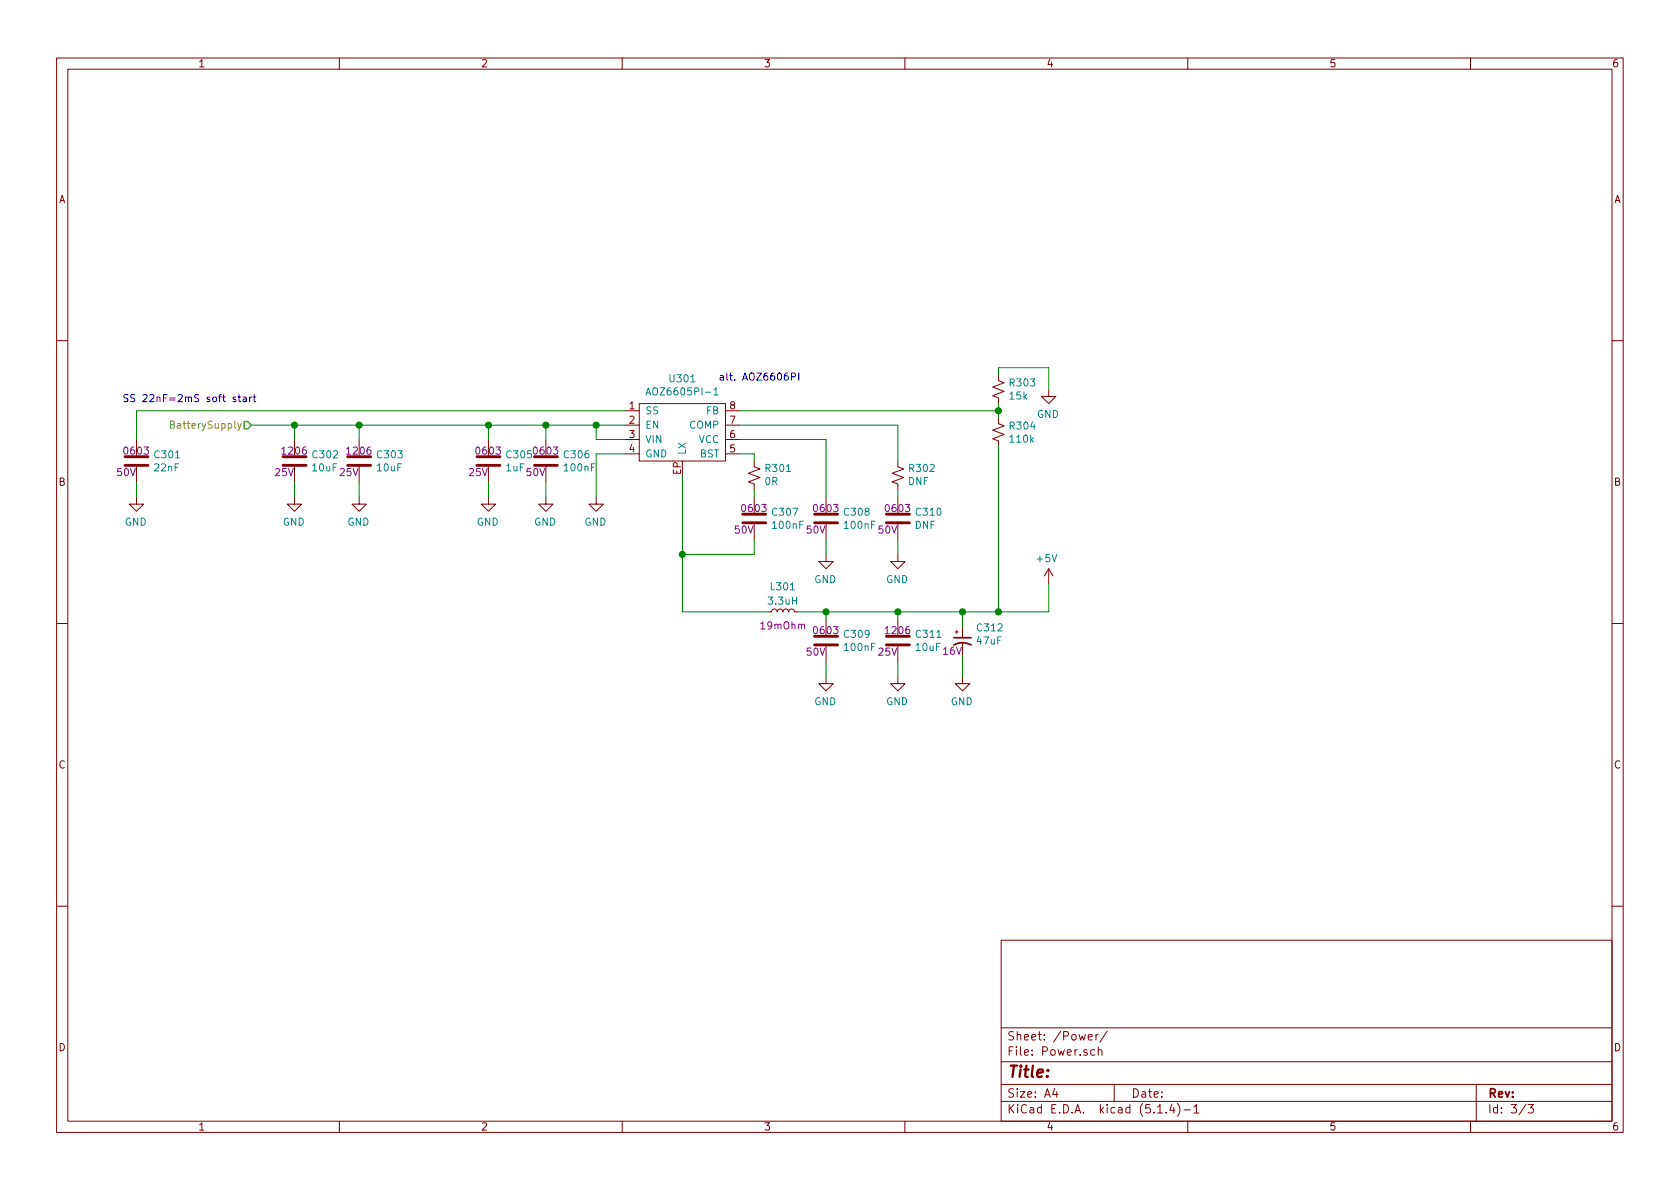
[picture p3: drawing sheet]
EESchema Schematic File Version 4
LIBS:dingo-hat-cache
EELAYER 30 0
EELAYER END
$Descr A4 11693 8268
encoding utf-8
Sheet 3 3
Title ""
Date ""
Rev ""
Comp ""
Comment1 ""
Comment2 ""
Comment3 ""
Comment4 ""
$EndDescr
Text Notes 5000 2650 0    50   ~ 0
alt. AOZ6606PI
$Comp
L dingo-hat:AOZ6605PI-1 U?
U 1 1
P 4750 3000
AR Path="/5DA994B6" Ref="U?"  Part="1" 
AR Path="/5DA95EB0/5DA994B6" Ref="U301"  Part="1" 
F 0 "U301" H 4750 3375 50  0000 C CNN
F 1 "AOZ6605PI-1" H 4750 3284 50  0000 C CNN
F 2 "libs:SOIC-8-EP--AOZ6605PI-1" H 4850 3000 50  0001 C CNN
F 3 "http://www.aosmd.com/res/data_sheets/AOZ6605PI-1.pdf" H 4850 3000 50  0001 C CNN
F 4 "https://www.digikey.com.au/product-detail/en/alpha-omega-semiconductor-inc/AOZ6605PI-1/785-1853-1-ND/10258148" H 4750 3000 50  0001 C CNN "Link"
F 5 "A&O" H 4750 3000 50  0001 C CNN "Manufacturer"
F 6 "AOZ6605PI-1" H 4750 3000 50  0001 C CNN "Mfg Part #"
F 7 "Digi-Key" H 4750 3000 50  0001 C CNN "Supplier 1"
F 8 "785-1853-1-ND" H 4750 3000 50  0001 C CNN "Supplier Part Number 1"
F 9 "0.96000" H 4750 3000 50  0001 C CNN "Unit Cost A$"
	1    4750 3000
	1    0    0    -1  
$EndComp
$Comp
L Device:L_Small L301
U 1 1
P 5450 4250
F 0 "L301" V 5650 4250 50  0000 C BNN
F 1 "3.3uH" V 5550 4250 50  0000 C BNN
F 2 "libs:Inductor-SMT-MPLCH0740" H 5450 4250 50  0001 C CNN
F 3 "~" H 5450 4250 50  0001 C CNN
F 4 "FIXED IND 3.3UH 7.8A 19 MOHM SMD" V 5543 4250 50  0001 C CNN "Description"
F 5 "https://www.digikey.com.au/product-detail/en/kemet/MPLCH0740L3R3/399-10991-1-ND/4506443" H 5450 4250 50  0001 C CNN "Link"
F 6 "KEMET" H 5450 4250 50  0001 C CNN "Manufacturer"
F 7 "399-10991-1-ND" H 5450 4250 50  0001 C CNN "Supplier Part Number 1"
F 8 "1.42000" H 5450 4250 50  0001 C CNN "Unit Cost A$"
F 9 "19mOhm" V 5350 4250 50  0000 C CNN "DCR"
	1    5450 4250
	0    -1   -1   0   
$EndComp
$Comp
L Device:R_Small_US R304
U 1 1
P 6950 3000
F 0 "R304" H 7018 3046 50  0000 L CNN
F 1 "110k" H 7018 2955 50  0000 L CNN
F 2 "Resistor_SMD:R_0603_1608Metric_Pad1.05x0.95mm_HandSolder" H 6950 3000 50  0001 C CNN
F 3 "~" H 6950 3000 50  0001 C CNN
	1    6950 3000
	1    0    0    -1  
$EndComp
$Comp
L Device:R_Small_US R303
U 1 1
P 6950 2700
F 0 "R303" H 7018 2746 50  0000 L CNN
F 1 "15k" H 7018 2655 50  0000 L CNN
F 2 "Resistor_SMD:R_0603_1608Metric_Pad1.05x0.95mm_HandSolder" H 6950 2700 50  0001 C CNN
F 3 "~" H 6950 2700 50  0001 C CNN
	1    6950 2700
	1    0    0    -1  
$EndComp
Wire Wire Line
	4350 3050 4150 3050
Wire Wire Line
	4150 3050 4150 2950
Wire Wire Line
	4150 2950 4350 2950
$Comp
L power:GND #PWR?
U 1 1
P 4150 3450
AR Path="/5DBE0351" Ref="#PWR?"  Part="1" 
AR Path="/5DA95EB0/5DBE0351" Ref="#PWR0307"  Part="1" 
F 0 "#PWR0307" H 4150 3200 50  0001 C CNN
F 1 "GND" H 4155 3277 50  0000 C CNN
F 2 "" H 4150 3450 50  0001 C CNN
F 3 "" H 4150 3450 50  0001 C CNN
	1    4150 3450
	-1   0    0    -1  
$EndComp
Wire Wire Line
	4150 3150 4350 3150
Wire Wire Line
	4150 3150 4150 3450
$Comp
L Device:C C?
U 1 1
P 950 3200
AR Path="/5DBE04EC" Ref="C?"  Part="1" 
AR Path="/5DA95EB0/5DBE04EC" Ref="C301"  Part="1" 
F 0 "C301" H 1065 3246 50  0000 L CNN
F 1 "22nF" H 1065 3155 50  0000 L CNN
F 2 "Capacitor_SMD:C_0603_1608Metric_Pad1.05x0.95mm_HandSolder" H 988 3050 50  0001 C CNN
F 3 "~" H 950 3200 50  0001 C CNN
F 4 "0603" H 850 3300 50  0000 L TNN "Package"
F 5 "CAP CER 0.022UF 50V X7R 0603" H 950 3200 50  0001 C CNN "Description"
F 6 "50V" H 950 3150 50  0000 R TNN "Voltage Rating"
F 7 "https://www.digikey.com.au/product-detail/en/kemet/C0603C223K5RACTU/399-1280-1-ND/416056" H 950 3200 50  0001 C CNN "Link"
F 8 "Digi-Key" H 950 3200 50  0001 C CNN "Supplier 1"
F 9 "399-1280-1-ND" H 950 3200 50  0001 C CNN "Supplier Part Number 1"
F 10 "0.15000" H 950 3200 50  0001 C CNN "Unit Cost A$"
	1    950  3200
	1    0    0    -1  
$EndComp
$Comp
L Device:C C?
U 1 1
P 2500 3200
AR Path="/5DBE1F8A" Ref="C?"  Part="1" 
AR Path="/5DA95EB0/5DBE1F8A" Ref="C303"  Part="1" 
F 0 "C303" H 2615 3246 50  0000 L CNN
F 1 "10uF" H 2615 3155 50  0000 L CNN
F 2 "Capacitor_SMD:C_1206_3216Metric_Pad1.42x1.75mm_HandSolder" H 2538 3050 50  0001 C CNN
F 3 "~" H 2500 3200 50  0001 C CNN
F 4 "1206" H 2400 3300 50  0000 L TNN "Package"
F 5 "CAP CER 10UF 25V X5R 1206" H 2500 3200 50  0001 C CNN "Description"
F 6 "25V" H 2500 3150 50  0000 R TNN "Voltage Rating"
F 7 "https://www.digikey.com.au/product-detail/en/samsung-electro-mechanics/CL31A106KAHNNNE/1276-1075-1-ND/3889161" H 2500 3200 50  0001 C CNN "Link"
F 8 "Digi-Key" H 2500 3200 50  0001 C CNN "Supplier 1"
F 9 "1276-1075-1-ND" H 2500 3200 50  0001 C CNN "Supplier Part Number 1"
F 10 "0.34000" H 2500 3200 50  0001 C CNN "Unit Cost A$"
	1    2500 3200
	1    0    0    -1  
$EndComp
$Comp
L Device:CP1_Small C312
U 1 1
P 6700 4450
F 0 "C312" H 6791 4541 50  0000 L CNN
F 1 "47uF" H 6791 4450 50  0000 L CNN
F 2 "libs:CP_Elec_6.6x6.6" H 6700 4450 50  0001 C CNN
F 3 "~" H 6700 4450 50  0001 C CNN
F 4 "CAP ALUM 47UF 20% 25V SMD" H 6700 4450 50  0001 C CNN "Description"
F 5 "https://www.digikey.com.au/product-detail/en/panasonic-electronic-components/EEE-HC1E470XP/PCE3753CT-ND/672807" H 6700 4450 50  0001 C CNN "Link"
F 6 "Panasonic Electronic Components" H 6700 4450 50  0001 C CNN "Manufacturer"
F 7 "Radial, Can - SMD 6.6x6.6" H 6700 4450 50  0001 C CNN "Package"
F 8 "PCE3753CT-ND" H 6700 4450 50  0001 C CNN "Supplier Part Number 1"
F 9 "0.20000" H 6700 4450 50  0001 C CNN "Unit Cost A$"
F 10 "Digi-Key" H 6700 4450 50  0001 C CNN "Supplier 1"
F 11 "16V" H 6700 4350 50  0000 R BNN "Voltage Rating"
	1    6700 4450
	1    0    0    -1  
$EndComp
$Comp
L Device:C C?
U 1 1
P 5250 3600
AR Path="/5DB8C583" Ref="C?"  Part="1" 
AR Path="/5DA95EB0/5DB8C583" Ref="C307"  Part="1" 
F 0 "C307" H 5365 3646 50  0000 L CNN
F 1 "100nF" H 5365 3555 50  0000 L CNN
F 2 "Capacitor_SMD:C_0603_1608Metric_Pad1.05x0.95mm_HandSolder" H 5288 3450 50  0001 C CNN
F 3 "~" H 5250 3600 50  0001 C CNN
F 4 "0603" H 5150 3700 50  0000 L TNN "Package"
F 5 "CAP CER 0.1UF 50V X7R 0603" H 5250 3600 50  0001 C CNN "Description"
F 6 "50V" H 5250 3550 50  0000 R TNN "Voltage Rating"
F 7 "https://www.digikey.com/product-detail/en/samsung-electro-mechanics/CL10B104KB8NNNC/1276-1000-1-ND/3889086" H 5250 3600 50  0001 C CNN "Link"
F 8 "Digi-Key" H 5250 3600 50  0001 C CNN "Supplier 1"
F 9 "1276-1000-1-ND" H 5250 3600 50  0001 C CNN "Supplier Part Number 1"
F 10 "0.15000" H 5250 3600 50  0001 C CNN "Unit Cost A$"
	1    5250 3600
	1    0    0    -1  
$EndComp
Wire Wire Line
	4750 3300 4750 3850
$Comp
L Device:R_Small_US R301
U 1 1
P 5250 3300
F 0 "R301" H 5182 3254 50  0000 R CNN
F 1 "0R" H 5182 3345 50  0000 R CNN
F 2 "Resistor_SMD:R_0603_1608Metric_Pad1.05x0.95mm_HandSolder" H 5250 3300 50  0001 C CNN
F 3 "~" H 5250 3300 50  0001 C CNN
	1    5250 3300
	-1   0    0    1   
$EndComp
Wire Wire Line
	5250 3750 5250 3850
Wire Wire Line
	5250 3850 4750 3850
Connection ~ 4750 3850
Wire Wire Line
	4750 3850 4750 4250
Wire Wire Line
	5250 3400 5250 3450
Wire Wire Line
	5250 3200 5250 3150
Wire Wire Line
	5250 3150 5150 3150
Wire Wire Line
	4750 4250 5350 4250
Wire Wire Line
	6950 4250 6950 3100
Wire Wire Line
	6950 2850 6950 2800
Wire Wire Line
	6950 2900 6950 2850
Connection ~ 6950 2850
$Comp
L Device:C C?
U 1 1
P 5750 3600
AR Path="/5DBF81CD" Ref="C?"  Part="1" 
AR Path="/5DA95EB0/5DBF81CD" Ref="C308"  Part="1" 
F 0 "C308" H 5865 3646 50  0000 L CNN
F 1 "100nF" H 5865 3555 50  0000 L CNN
F 2 "Capacitor_SMD:C_0603_1608Metric_Pad1.05x0.95mm_HandSolder" H 5788 3450 50  0001 C CNN
F 3 "~" H 5750 3600 50  0001 C CNN
F 4 "0603" H 5650 3700 50  0000 L TNN "Package"
F 5 "CAP CER 0.1UF 50V X7R 0603" H 5750 3600 50  0001 C CNN "Description"
F 6 "50V" H 5750 3550 50  0000 R TNN "Voltage Rating"
F 7 "https://www.digikey.com/product-detail/en/samsung-electro-mechanics/CL10B104KB8NNNC/1276-1000-1-ND/3889086" H 5750 3600 50  0001 C CNN "Link"
F 8 "Digi-Key" H 5750 3600 50  0001 C CNN "Supplier 1"
F 9 "1276-1000-1-ND" H 5750 3600 50  0001 C CNN "Supplier Part Number 1"
F 10 "0.15000" H 5750 3600 50  0001 C CNN "Unit Cost A$"
	1    5750 3600
	1    0    0    -1  
$EndComp
Wire Wire Line
	5750 3050 5750 3450
Wire Wire Line
	5150 3050 5750 3050
$Comp
L power:GND #PWR?
U 1 1
P 5750 3850
AR Path="/5DBF9A25" Ref="#PWR?"  Part="1" 
AR Path="/5DA95EB0/5DBF9A25" Ref="#PWR0308"  Part="1" 
F 0 "#PWR0308" H 5750 3600 50  0001 C CNN
F 1 "GND" H 5755 3677 50  0000 C CNN
F 2 "" H 5750 3850 50  0001 C CNN
F 3 "" H 5750 3850 50  0001 C CNN
	1    5750 3850
	-1   0    0    -1  
$EndComp
Wire Wire Line
	5750 3750 5750 3850
Wire Wire Line
	5150 2850 6950 2850
$Comp
L power:GND #PWR?
U 1 1
P 7300 2700
AR Path="/5DBFC280" Ref="#PWR?"  Part="1" 
AR Path="/5DA95EB0/5DBFC280" Ref="#PWR0313"  Part="1" 
F 0 "#PWR0313" H 7300 2450 50  0001 C CNN
F 1 "GND" H 7305 2527 50  0000 C CNN
F 2 "" H 7300 2700 50  0001 C CNN
F 3 "" H 7300 2700 50  0001 C CNN
	1    7300 2700
	-1   0    0    -1  
$EndComp
Wire Wire Line
	6950 2550 6950 2600
Wire Wire Line
	7300 2550 7300 2700
Wire Wire Line
	6950 2550 7300 2550
$Comp
L Device:R_Small_US R302
U 1 1
P 6250 3300
F 0 "R302" H 6182 3254 50  0000 R CNN
F 1 "DNF" H 6182 3345 50  0000 R CNN
F 2 "Resistor_SMD:R_0603_1608Metric_Pad1.05x0.95mm_HandSolder" H 6250 3300 50  0001 C CNN
F 3 "~" H 6250 3300 50  0001 C CNN
	1    6250 3300
	-1   0    0    1   
$EndComp
$Comp
L Device:C C?
U 1 1
P 6250 3600
AR Path="/5DBFE1F7" Ref="C?"  Part="1" 
AR Path="/5DA95EB0/5DBFE1F7" Ref="C310"  Part="1" 
F 0 "C310" H 6365 3646 50  0000 L CNN
F 1 "DNF" H 6365 3555 50  0000 L CNN
F 2 "Capacitor_SMD:C_0603_1608Metric_Pad1.05x0.95mm_HandSolder" H 6288 3450 50  0001 C CNN
F 3 "~" H 6250 3600 50  0001 C CNN
F 4 "0603" H 6150 3700 50  0000 L TNN "Package"
F 5 "CAP CER 0.1UF 50V X7R 0603" H 6250 3600 50  0001 C CNN "Description"
F 6 "50V" H 6250 3550 50  0000 R TNN "Voltage Rating"
F 7 "https://www.digikey.com/product-detail/en/samsung-electro-mechanics/CL10B104KB8NNNC/1276-1000-1-ND/3889086" H 6250 3600 50  0001 C CNN "Link"
F 8 "Digi-Key" H 6250 3600 50  0001 C CNN "Supplier 1"
F 9 "1276-1000-1-ND" H 6250 3600 50  0001 C CNN "Supplier Part Number 1"
F 10 "0.15000" H 6250 3600 50  0001 C CNN "Unit Cost A$"
	1    6250 3600
	1    0    0    -1  
$EndComp
$Comp
L power:GND #PWR?
U 1 1
P 6250 3850
AR Path="/5DBFE935" Ref="#PWR?"  Part="1" 
AR Path="/5DA95EB0/5DBFE935" Ref="#PWR0310"  Part="1" 
F 0 "#PWR0310" H 6250 3600 50  0001 C CNN
F 1 "GND" H 6255 3677 50  0000 C CNN
F 2 "" H 6250 3850 50  0001 C CNN
F 3 "" H 6250 3850 50  0001 C CNN
	1    6250 3850
	-1   0    0    -1  
$EndComp
Wire Wire Line
	6250 2950 6250 3200
Wire Wire Line
	6250 3400 6250 3450
Wire Wire Line
	6250 3750 6250 3850
Wire Wire Line
	5150 2950 6250 2950
$Comp
L power:GND #PWR?
U 1 1
P 950 3450
AR Path="/5DC01D58" Ref="#PWR?"  Part="1" 
AR Path="/5DA95EB0/5DC01D58" Ref="#PWR0301"  Part="1" 
F 0 "#PWR0301" H 950 3200 50  0001 C CNN
F 1 "GND" H 955 3277 50  0000 C CNN
F 2 "" H 950 3450 50  0001 C CNN
F 3 "" H 950 3450 50  0001 C CNN
	1    950  3450
	-1   0    0    -1  
$EndComp
Wire Wire Line
	950  3350 950  3450
Wire Wire Line
	950  3050 950  2850
Text Notes 850  2800 0    50   ~ 0
SS 22nF=2mS soft start
$Comp
L Device:C C?
U 1 1
P 5750 4450
AR Path="/5DC061BD" Ref="C?"  Part="1" 
AR Path="/5DA95EB0/5DC061BD" Ref="C309"  Part="1" 
F 0 "C309" H 5865 4496 50  0000 L CNN
F 1 "100nF" H 5865 4405 50  0000 L CNN
F 2 "Capacitor_SMD:C_0603_1608Metric_Pad1.05x0.95mm_HandSolder" H 5788 4300 50  0001 C CNN
F 3 "~" H 5750 4450 50  0001 C CNN
F 4 "0603" H 5650 4550 50  0000 L TNN "Package"
F 5 "CAP CER 0.1UF 50V X7R 0603" H 5750 4450 50  0001 C CNN "Description"
F 6 "50V" H 5750 4400 50  0000 R TNN "Voltage Rating"
F 7 "https://www.digikey.com/product-detail/en/samsung-electro-mechanics/CL10B104KB8NNNC/1276-1000-1-ND/3889086" H 5750 4450 50  0001 C CNN "Link"
F 8 "Digi-Key" H 5750 4450 50  0001 C CNN "Supplier 1"
F 9 "1276-1000-1-ND" H 5750 4450 50  0001 C CNN "Supplier Part Number 1"
F 10 "0.15000" H 5750 4450 50  0001 C CNN "Unit Cost A$"
	1    5750 4450
	1    0    0    -1  
$EndComp
$Comp
L Device:C C?
U 1 1
P 6250 4450
AR Path="/5DC081D7" Ref="C?"  Part="1" 
AR Path="/5DA95EB0/5DC081D7" Ref="C311"  Part="1" 
F 0 "C311" H 6365 4496 50  0000 L CNN
F 1 "10uF" H 6365 4405 50  0000 L CNN
F 2 "Capacitor_SMD:C_1206_3216Metric_Pad1.42x1.75mm_HandSolder" H 6288 4300 50  0001 C CNN
F 3 "~" H 6250 4450 50  0001 C CNN
F 4 "1206" H 6150 4550 50  0000 L TNN "Package"
F 5 "CAP CER 10UF 25V X5R 1206" H 6250 4450 50  0001 C CNN "Description"
F 6 "25V" H 6250 4400 50  0000 R TNN "Voltage Rating"
F 7 "https://www.digikey.com.au/product-detail/en/samsung-electro-mechanics/CL31A106KAHNNNE/1276-1075-1-ND/3889161" H 6250 4450 50  0001 C CNN "Link"
F 8 "Digi-Key" H 6250 4450 50  0001 C CNN "Supplier 1"
F 9 "1276-1075-1-ND" H 6250 4450 50  0001 C CNN "Supplier Part Number 1"
F 10 "0.34000" H 6250 4450 50  0001 C CNN "Unit Cost A$"
	1    6250 4450
	1    0    0    -1  
$EndComp
Wire Wire Line
	5550 4250 5750 4250
Wire Wire Line
	5750 4300 5750 4250
Connection ~ 5750 4250
Wire Wire Line
	5750 4250 6250 4250
Wire Wire Line
	6250 4300 6250 4250
Connection ~ 6250 4250
Wire Wire Line
	6250 4250 6700 4250
Wire Wire Line
	6700 4350 6700 4250
Connection ~ 6700 4250
Wire Wire Line
	6700 4250 6950 4250
$Comp
L power:GND #PWR?
U 1 1
P 5750 4700
AR Path="/5DC1A903" Ref="#PWR?"  Part="1" 
AR Path="/5DA95EB0/5DC1A903" Ref="#PWR0309"  Part="1" 
F 0 "#PWR0309" H 5750 4450 50  0001 C CNN
F 1 "GND" H 5755 4527 50  0000 C CNN
F 2 "" H 5750 4700 50  0001 C CNN
F 3 "" H 5750 4700 50  0001 C CNN
	1    5750 4700
	-1   0    0    -1  
$EndComp
$Comp
L power:GND #PWR?
U 1 1
P 6250 4700
AR Path="/5DC1AE90" Ref="#PWR?"  Part="1" 
AR Path="/5DA95EB0/5DC1AE90" Ref="#PWR0311"  Part="1" 
F 0 "#PWR0311" H 6250 4450 50  0001 C CNN
F 1 "GND" H 6255 4527 50  0000 C CNN
F 2 "" H 6250 4700 50  0001 C CNN
F 3 "" H 6250 4700 50  0001 C CNN
	1    6250 4700
	-1   0    0    -1  
$EndComp
$Comp
L power:GND #PWR?
U 1 1
P 6700 4700
AR Path="/5DC1B2B7" Ref="#PWR?"  Part="1" 
AR Path="/5DA95EB0/5DC1B2B7" Ref="#PWR0312"  Part="1" 
F 0 "#PWR0312" H 6700 4450 50  0001 C CNN
F 1 "GND" H 6705 4527 50  0000 C CNN
F 2 "" H 6700 4700 50  0001 C CNN
F 3 "" H 6700 4700 50  0001 C CNN
	1    6700 4700
	-1   0    0    -1  
$EndComp
Wire Wire Line
	6700 4550 6700 4700
Wire Wire Line
	6250 4600 6250 4700
Wire Wire Line
	5750 4600 5750 4700
$Comp
L power:+5V #PWR?
U 1 1
P 7300 4050
AR Path="/5DC208D7" Ref="#PWR?"  Part="1" 
AR Path="/5DA95EB0/5DC208D7" Ref="#PWR0314"  Part="1" 
F 0 "#PWR0314" H 7300 3900 50  0001 C CNN
F 1 "+5V" H 7315 4223 50  0000 C CNN
F 2 "" H 7300 4050 50  0001 C CNN
F 3 "" H 7300 4050 50  0001 C CNN
	1    7300 4050
	-1   0    0    -1  
$EndComp
Wire Wire Line
	7300 4250 6950 4250
Wire Wire Line
	7300 4050 7300 4250
Connection ~ 6950 4250
Text HLabel 1750 2950 0    50   Input ~ 0
BatterySupply
$Comp
L power:GND #PWR?
U 1 1
P 2500 3450
AR Path="/5DC10607" Ref="#PWR?"  Part="1" 
AR Path="/5DA95EB0/5DC10607" Ref="#PWR0303"  Part="1" 
F 0 "#PWR0303" H 2500 3200 50  0001 C CNN
F 1 "GND" H 2505 3277 50  0000 C CNN
F 2 "" H 2500 3450 50  0001 C CNN
F 3 "" H 2500 3450 50  0001 C CNN
	1    2500 3450
	-1   0    0    -1  
$EndComp
Wire Wire Line
	2500 3050 2500 2950
Wire Wire Line
	2500 3350 2500 3450
$Comp
L Device:C C?
U 1 1
P 2050 3200
AR Path="/5DC16252" Ref="C?"  Part="1" 
AR Path="/5DA95EB0/5DC16252" Ref="C302"  Part="1" 
F 0 "C302" H 2165 3246 50  0000 L CNN
F 1 "10uF" H 2165 3155 50  0000 L CNN
F 2 "Capacitor_SMD:C_1206_3216Metric_Pad1.42x1.75mm_HandSolder" H 2088 3050 50  0001 C CNN
F 3 "~" H 2050 3200 50  0001 C CNN
F 4 "1206" H 1950 3300 50  0000 L TNN "Package"
F 5 "CAP CER 10UF 25V X5R 1206" H 2050 3200 50  0001 C CNN "Description"
F 6 "25V" H 2050 3150 50  0000 R TNN "Voltage Rating"
F 7 "https://www.digikey.com.au/product-detail/en/samsung-electro-mechanics/CL31A106KAHNNNE/1276-1075-1-ND/3889161" H 2050 3200 50  0001 C CNN "Link"
F 8 "Digi-Key" H 2050 3200 50  0001 C CNN "Supplier 1"
F 9 "1276-1075-1-ND" H 2050 3200 50  0001 C CNN "Supplier Part Number 1"
F 10 "0.34000" H 2050 3200 50  0001 C CNN "Unit Cost A$"
	1    2050 3200
	1    0    0    -1  
$EndComp
$Comp
L power:GND #PWR?
U 1 1
P 2050 3450
AR Path="/5DC16258" Ref="#PWR?"  Part="1" 
AR Path="/5DA95EB0/5DC16258" Ref="#PWR0302"  Part="1" 
F 0 "#PWR0302" H 2050 3200 50  0001 C CNN
F 1 "GND" H 2055 3277 50  0000 C CNN
F 2 "" H 2050 3450 50  0001 C CNN
F 3 "" H 2050 3450 50  0001 C CNN
	1    2050 3450
	-1   0    0    -1  
$EndComp
Wire Wire Line
	2050 3050 2050 2950
Wire Wire Line
	2050 3350 2050 3450
Connection ~ 2050 2950
Wire Wire Line
	2050 2950 2500 2950
Connection ~ 2500 2950
$Comp
L Device:C C?
U 1 1
P 3400 3200
AR Path="/5DC24182" Ref="C?"  Part="1" 
AR Path="/5DA95EB0/5DC24182" Ref="C305"  Part="1" 
F 0 "C305" H 3515 3246 50  0000 L CNN
F 1 "1uF" H 3515 3155 50  0000 L CNN
F 2 "Capacitor_SMD:C_0603_1608Metric_Pad1.05x0.95mm_HandSolder" H 3438 3050 50  0001 C CNN
F 3 "~" H 3400 3200 50  0001 C CNN
F 4 "0603" H 3300 3300 50  0000 L TNN "Package"
F 5 "CAP CER 1UF 25V X5R 0603" H 3400 3200 50  0001 C CNN "Description"
F 6 "25V" H 3400 3150 50  0000 R TNN "Voltage Rating"
F 7 "https://www.digikey.com.au/product-detail/en/yageo/CC0603KRX5R8BB105/311-1445-1-ND/2833751" H 3400 3200 50  0001 C CNN "Link"
F 8 "Digi-Key" H 3400 3200 50  0001 C CNN "Supplier 1"
F 9 "311-1445-1-ND" H 3400 3200 50  0001 C CNN "Supplier Part Number 1"
F 10 "0.15000" H 3400 3200 50  0001 C CNN "Unit Cost A$"
	1    3400 3200
	1    0    0    -1  
$EndComp
$Comp
L power:GND #PWR?
U 1 1
P 3400 3450
AR Path="/5DC24188" Ref="#PWR?"  Part="1" 
AR Path="/5DA95EB0/5DC24188" Ref="#PWR0305"  Part="1" 
F 0 "#PWR0305" H 3400 3200 50  0001 C CNN
F 1 "GND" H 3405 3277 50  0000 C CNN
F 2 "" H 3400 3450 50  0001 C CNN
F 3 "" H 3400 3450 50  0001 C CNN
	1    3400 3450
	-1   0    0    -1  
$EndComp
Wire Wire Line
	3400 3350 3400 3450
Wire Wire Line
	3400 3050 3400 2950
Connection ~ 3400 2950
Wire Wire Line
	3400 2950 3800 2950
$Comp
L Device:C C?
U 1 1
P 3800 3200
AR Path="/5DC2C040" Ref="C?"  Part="1" 
AR Path="/5DA95EB0/5DC2C040" Ref="C306"  Part="1" 
F 0 "C306" H 3915 3246 50  0000 L CNN
F 1 "100nF" H 3915 3155 50  0000 L CNN
F 2 "Capacitor_SMD:C_0603_1608Metric_Pad1.05x0.95mm_HandSolder" H 3838 3050 50  0001 C CNN
F 3 "~" H 3800 3200 50  0001 C CNN
F 4 "0603" H 3700 3300 50  0000 L TNN "Package"
F 5 "CAP CER 0.1UF 50V X7R 0603" H 3800 3200 50  0001 C CNN "Description"
F 6 "50V" H 3800 3150 50  0000 R TNN "Voltage Rating"
F 7 "https://www.digikey.com/product-detail/en/samsung-electro-mechanics/CL10B104KB8NNNC/1276-1000-1-ND/3889086" H 3800 3200 50  0001 C CNN "Link"
F 8 "Digi-Key" H 3800 3200 50  0001 C CNN "Supplier 1"
F 9 "1276-1000-1-ND" H 3800 3200 50  0001 C CNN "Supplier Part Number 1"
F 10 "0.15000" H 3800 3200 50  0001 C CNN "Unit Cost A$"
	1    3800 3200
	1    0    0    -1  
$EndComp
Wire Wire Line
	3800 3050 3800 2950
Connection ~ 3800 2950
Wire Wire Line
	3800 2950 4150 2950
Connection ~ 4150 2950
$Comp
L power:GND #PWR?
U 1 1
P 3800 3450
AR Path="/5DC2F2BD" Ref="#PWR?"  Part="1" 
AR Path="/5DA95EB0/5DC2F2BD" Ref="#PWR0306"  Part="1" 
F 0 "#PWR0306" H 3800 3200 50  0001 C CNN
F 1 "GND" H 3805 3277 50  0000 C CNN
F 2 "" H 3800 3450 50  0001 C CNN
F 3 "" H 3800 3450 50  0001 C CNN
	1    3800 3450
	-1   0    0    -1  
$EndComp
Wire Wire Line
	3800 3350 3800 3450
Wire Wire Line
	950  2850 4350 2850
Wire Wire Line
	1750 2950 2050 2950
Wire Wire Line
	2500 2950 3400 2950
Text Label 4750 3850 0    50   ~ 0
LX
$EndSCHEMATC
